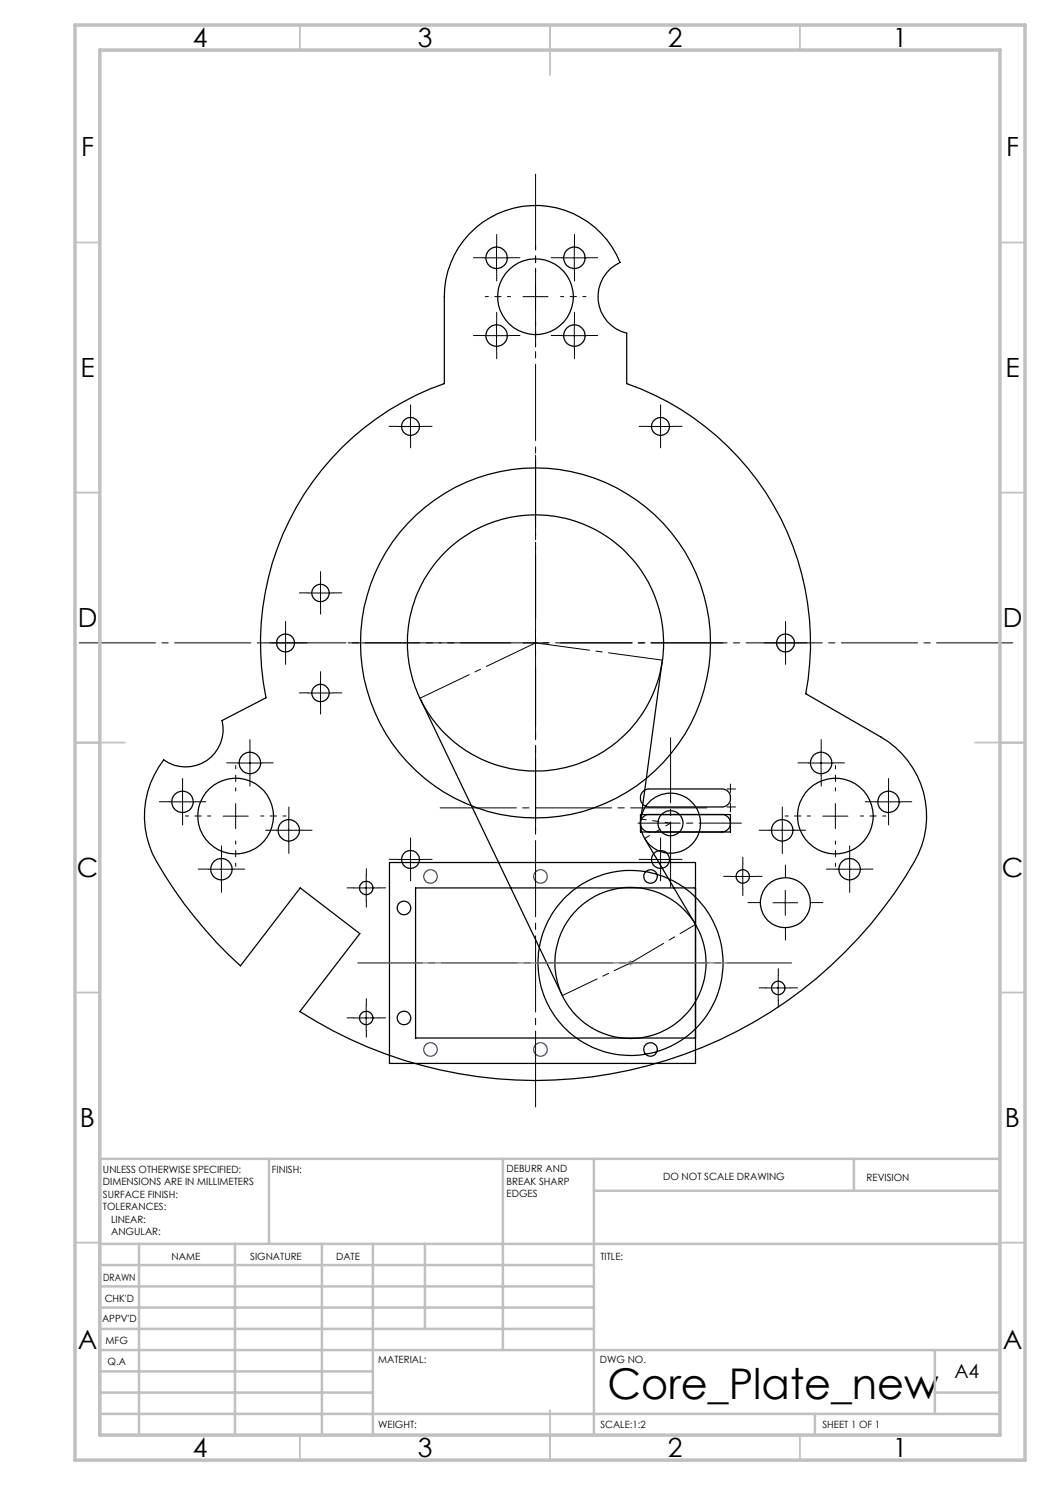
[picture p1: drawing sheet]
<svg xmlns="http://www.w3.org/2000/svg" width="210mm" height="297mm" viewBox="0 0 210 297" stroke-linecap="round" stroke-linejoin="round" font-family="sans-serif">
<g fill="none" stroke="#000" stroke-width=".25">
<path d="M93.9 46.8a18.2 18.2 0 0 1 30.1 5.7 7.5 7.5 0 0 0-4.4 7.5 7.5 7.5 0 0 0 5.7 6.6v10.1a55 55 0 0 1 35.8 62l15.1 8.7a18.2 18.2 0 0 1 6.7 24.9 87.5 87.5 0 0 1-122.9 30l12-15.6-12-9.1-11.9 15.6a86.1 86.1 0 0 1-17.6-22.5 18.4 18.4 0 0 1 2.2-18.7 7.5 7.5 0 0 0 8.6 .1 7.5 7.5 0 0 0 3.1-8l8.8-4.5a55 55 0 0 1 35.7-62.9v-17.4a18.3 18.3 0 0 1 5-12.5zM84 139.7l28.5 59.4M132.5 132l-4.3 31.8M128.7 158.1l.9-.3h14.8a1.8 1.8 0 0 1 1.7 1.8 1.8 1.8 0 0 1-1.7 1.8h-14.6a1.83 1.83 0 0 1-1.6-1.3 1.83 1.83 0 0 1 .5-2zM77.9 172.5h61.2v40.2h-61.2zM128.1 162.9h18v3.5h-18zM128.9 167.7l10.2 17.2M129.9 162.9a1.75 1.75 0 0 0-1.8 1.8 1.75 1.75 0 0 0 1.8 1.7M139.1 177.6h-56v30h56M144.4 162.9a1.75 1.75 0 0 1 1.7 1.8 1.75 1.75 0 0 1-1.7 1.7"/>
<circle cx="99.3" cy="51.6" r="2.15"/>
<circle cx="107.1" cy="59.3" r="7.6"/>
<circle cx="114.9" cy="51.6" r="2.15"/>
<circle cx="99.3" cy="67.1" r="2.15"/>
<circle cx="114.9" cy="67.1" r="2.15"/>
<circle cx="82.1" cy="85.3" r="1.8"/>
<circle cx="132.1" cy="85.3" r="1.8"/>
<circle cx="64.1" cy="118.6" r="1.75"/>
<circle cx="57.1" cy="128.6" r="1.8"/>
<circle cx="64.1" cy="138.6" r="1.75"/>
<circle cx="107.1" cy="128.6" r="25.6"/>
<circle cx="107.1" cy="128.6" r="35"/>
<circle cx="157.1" cy="128.6" r="1.8"/>
<circle cx="50" cy="152.6" r="2.16"/>
<circle cx="164.2" cy="152.6" r="2.15"/>
<circle cx="36.5" cy="160.4" r="2.15"/>
<circle cx="44.3" cy="173.8" r="2.15"/>
<circle cx="47.1" cy="163.2" r="7.6"/>
<circle cx="57.8" cy="166.1" r="2.15"/>
<circle cx="73.3" cy="177.6" r="1.35"/>
<circle cx="82.1" cy="171.9" r="1.8"/>
<circle cx="130.1" cy="175.3" r="1.34"/>
<circle cx="132.1" cy="171.9" r="1.8"/>
<circle cx="134.1" cy="164.6" r="2.5"/>
<circle cx="134.1" cy="164.6" r="6"/>
<circle cx="148.6" cy="175.3" r="1.34"/>
<circle cx="156.5" cy="166.1" r="2.15"/>
<circle cx="167.1" cy="163.2" r="7.6"/>
<circle cx="169.9" cy="173.8" r="2.16"/>
<circle cx="177.7" cy="160.4" r="2.15"/>
<circle cx="80.8" cy="181.6" r="1.36"/>
<circle cx="126.1" cy="192.6" r="18.5"/>
<circle cx="126.1" cy="192.6" r="15.1"/>
<circle cx="155.6" cy="197.6" r="1.34"/>
<circle cx="157.1" cy="180.5" r="5"/>
<circle cx="73.3" cy="203.6" r="1.35"/>
<circle cx="80.8" cy="203.6" r="1.36"/>
<circle cx="130.1" cy="209.9" r="1.34"/>
</g>
<g fill="none" stroke="#00f" stroke-width=".25">
<circle cx="86.1" cy="175.3" r="1.34"/>
<circle cx="108.1" cy="175.3" r="1.35"/>
<circle cx="86.1" cy="209.9" r="1.34"/>
<circle cx="108.1" cy="209.9" r="1.35"/>
</g>
<path d="M125.6 192.6h1M125.7 192.2l.7 .7M126.1 192.1v1M126.4 192.2l-.7 .7" fill="none" stroke="#808080" stroke-width=".2"/>
<g fill="none" stroke="#000" stroke-width=".2">
<path d="M96.8 51.6h5M99.3 49.1v5M104.6 59.3h5M107.1 56.8v5M112.4 51.6h5M114.9 49.1v5M96.8 67.1h5M99.3 64.6v5M112.4 67.1h5M114.9 64.6v5M79.6 85.3h5M82.1 82.8v5"/>
<path d="M129.6 85.3h5M132.1 82.8v5M61.6 118.6h5M64.1 116.1v5M54.6 128.6h5M57.1 126.1v5M61.6 138.6h5M64.1 136.1v5M104.6 128.6h5M107.1 126.1v5M154.6 128.6h5M157.1 126.1v5"/>
<path d="M36.5 157.9v5M47.5 152.6h5M50 150.1v5M145.4 157.8h1.7M146.1 156.8v1.7M161.7 152.6h5M164.2 150.1v5M177.7 157.9v5M34 160.4h5M41.8 173.8h5M44.3 171.3v5.1M44.6 163.2h5"/>
<path d="M47.1 160.7v5M55.2 166h5.1M57.7 163.6v5M70.7 177.6h5M73.2 175.1v5M79.6 171.9h5M82.1 169.4v5M129.6 171.9h5M132.1 169.4v5M145.4 161.4h1.7M146.1 175.3h5M146.1 160.7v1.7"/>
<path d="M148.6 172.8v5M154 166h5M156.5 163.6v5M157.1 178v5.1M164.6 163.2h5M167.1 160.7v5M167.4 173.8h5M169.9 171.3v5.1M175.2 160.4h5M153.1 197.6h5.1M154.6 180.5h5M155.6 195.1v5"/>
<path d="M70.7 203.6h5M73.2 201.1v5"/>
</g>
<path d="M107.1 34.8v186.6" fill="none" stroke="#000" stroke-width=".2" stroke-dasharray="15.2 1.3 1.3 1.3" stroke-dashoffset=".1"/>
<path d="M15.3 128.6h187.8" fill="none" stroke="#000" stroke-width=".2" stroke-dasharray="15.2 1.3 1.3 1.3" stroke-dashoffset="-.5"/>
<path d="M71.6 192.6h86.7" fill="none" stroke="#000" stroke-width=".2" stroke-dasharray="15.2 1.3 1.3 1.3" stroke-dashoffset="2.4"/>
<path d="M107.1 128.6l-23.1 11M107.1 128.6l25.4 3.4" fill="none" stroke="#000" stroke-width=".2" stroke-dasharray="15.2 1.3 1.3 1.3" stroke-dashoffset="4.3"/>
<path d="M112.5 199.1l13.6-6.5M126.1 192.6l13-7.7" fill="none" stroke="#000" stroke-width=".2" stroke-dasharray="15.2 1.3 1.3 1.3" stroke-dashoffset="7.6"/>
<path d="M87.4 161.6h54.6" fill="none" stroke="#000" stroke-width=".2" stroke-dasharray="15.2 1.3 1.3 1.3" stroke-dashoffset="-.6"/>
<path d="M134.1 147.5v29.9" fill="none" stroke="#000" stroke-width=".2" stroke-dasharray="15.2 1.3 1.3 1.3" stroke-dashoffset="2.2"/>
<path d="M127.6 164.6h20.7" fill="none" stroke="#000" stroke-width=".2" stroke-dasharray="15.2 1.3 1.3 1.3" stroke-dashoffset="6.8"/>
<path d="M134.1 164.6l-5.9-.8M134.1 164.6l-5.1 3.1" fill="none" stroke="#000" stroke-width=".2" stroke-dasharray="15.2 1.3 1.3 1.3" stroke-dashoffset="14.1"/>
<g fill="none" stroke="#c0c0c0" stroke-width=".35">
<path d="M60 5v5M110 5v10M160 5v5M15 48.5h5M200 48.5h5M15 98.5h5M200 98.5h5M15 148.5h10M195 148.5h10M15 198.5h5M200 198.5h5M15 248.5h5"/>
<path d="M200 248.5h5M60 287v5M110 282v10M160 287v5"/>
</g>
<g fill="none" stroke="#c0c0c0" stroke-width=".5">
<path d="M53.8 231.8v17M100.6 231.8v38.2M118.8 231.8v55.2M118.8 238.2h81.2M170.8 231.8v6.4M200 231.8h-180v55.2M20 248.8h180M20 257.3h98.8M20 253h98.8M27.8 248.8v38.2M47 248.8v38.2M64.4 248.8v38.2"/>
<path d="M74.6 248.8v38.2M85 248.8v17M20 265.8h98.8M20 261.5h98.8M20 278.5h54.6M20 274.3h54.6M20 270h180M187 278.5h13M187 270v12.8M20 282.8h180M163 282.8v4.2"/>
</g>
<path d="M15 5h190v287h-190zM20 10h180v277h-180z" fill="none" stroke="#c0c0c0" stroke-width=".7"/>
<path d="M102.1 59.3h-5.1M107.1 54.3v-5.1M112.1 59.3h5.1M107.1 64.3v5.1M47.1 158.2v-5.1M167.1 158.2v-5.1M42.1 163.2h-5M47.1 168.2v5.1M52.1 163.2h5.1M162.1 163.2h-5.1M167.1 168.2v5.1M172.1 163.2h5.1" fill="none" stroke="#000" stroke-width=".2" stroke-dasharray="15.2 1.3 1.3 1.3" stroke-dashoffset="14.6"/>
<path d="M102.1 128.6h-32.5M107.1 123.6v-32.5M107.1 133.6v32.5M112.1 128.6h32.5" fill="none" stroke="#000" stroke-width=".2" stroke-dasharray="15.2 1.3 1.3 1.3" stroke-dashoffset=".9"/>
<g fill="none" stroke="#000" stroke-width=".2" stroke-dasharray="15.2 1.3 1.3 1.3">
<path d="M96.8 51.5h-2.1M99.3 49v-2.1M99.3 54v2.2M101.8 51.5h2.2M112.4 51.5h-2.2M114.9 49v-2.1M114.9 54v2.2M117.4 51.5h2.1M96.8 67.1h-2.1M99.3 64.6v-2.1M99.3 69.6v2.2M101.8 67.1h2.2"/>
<path d="M112.4 67.1h-2.2M114.9 64.6v-2.1M114.9 69.6v2.2M117.4 67.1h2.1M79.6 85.3h-1.8M82.1 82.8v-1.8M82.1 87.8v1.8M84.6 85.3h1.8M129.6 85.3h-1.8M132.1 82.8v-1.8M132.1 87.8v1.8M134.6 85.3h1.8"/>
<path d="M61.6 118.6h-1.7M64.1 116.1v-1.8M66.6 118.6h1.8M54.6 128.6h-1.8M57.1 126.1v-1.8M57.1 131.1v1.8M59.6 128.6h1.8M61.6 138.6h-1.7M64.1 136.1v-1.8M64.1 121.1v1.7M66.6 138.6h1.8M154.6 128.6h-1.8"/>
<path d="M157.1 126.1v-1.8M157.1 131.1v1.8M159.6 128.6h1.8M36.5 157.9v-2.2M47.5 152.6h-2.2M50 150.1v-2.2M50 155.1v2.1M52.5 152.6h2.1M64.1 141.1v1.7M161.7 152.6h-2.1M164.2 150.1v-2.2M164.2 155.1v2.1"/>
<path d="M166.7 152.6h2.2M177.7 157.9v-2.2M34 160.4h-2.1M36.5 162.9v2.1M39 160.4h2.2M41.8 173.8h-2.2M44.3 171.3v-2.1M44.3 176.3v2.2M46.8 173.8h2.1M55.3 166h-2.2M57.8 163.5v-2.1M57.8 168.5v2.2"/>
<path d="M60.3 166h2.1M70.8 177.6h-1.4M73.3 175.1v-1.4M75.8 177.6h1.3M79.6 171.9h-1.8M82.1 169.4v-1.8M82.1 174.4v1.8M84.6 171.9h1.8M129.6 171.9h-1.8M132.1 169.4v-1.8M132.1 174.4v1.8M134.6 171.9h1.8"/>
<path d="M146.1 175.3h-1.4M148.6 172.8v-1.4M148.6 177.8v1.3M151.1 175.3h1.3M154 166h-2.2M156.5 163.5v-2.1M156.5 168.5v2.2M157.1 175.5v-2.5M159 166h2.1M167.4 173.8h-2.1M169.9 171.3v-2.1M169.9 176.3v2.2"/>
<path d="M172.4 173.8h2.2M175.2 160.4h-2.1M177.7 162.9v2.1M180.2 160.4h2.2M73.3 180.1v1.3M152.1 180.5h-2.5M153.2 197.6h-1.4M155.7 195.1v-1.4M157.1 185.5v2.5M158.2 197.6h1.3M162.1 180.5h2.5M70.8 203.6h-1.4"/>
<path d="M73.3 201.1v-1.4M73.3 206.1v1.3M75.8 203.6h1.3M155.7 200.1v1.3"/>
</g>
<path d="M71.6 192.6h86.7" fill="none" stroke="#808080" stroke-width=".25"/>
<text font-size="8.5" x="121.5" y="279.7">Core_Plate_new</text>
<g font-size="5.3">
<text x="38.5" y="9.5">4</text>
<text x="83.5" y="9.5">3</text>
<text x="133.6" y="9.5">2</text>
<text x="178.6" y="9.5">1</text>
<text x="16.2" y="31.2">F</text>
<text x="201.2" y="31.2">F</text>
<text x="16.1" y="75.5">E</text>
<text x="201.1" y="75.5">E</text>
<text x="15.5" y="125.5">D</text>
<text x="200.5" y="125.5">D</text>
<text x="15.4" y="175.5">C</text>
<text x="200.4" y="175.5">C</text>
<text x="16" y="225.5">B</text>
<text x="201" y="225.5">B</text>
<text x="15.5" y="269.7">A</text>
<text x="200.5" y="269.7">A</text>
<text x="38.5" y="291.5">4</text>
<text x="83.5" y="291.5">3</text>
<text x="133.6" y="291.5">2</text>
<text x="178.6" y="291.5">1</text>
</g>
<text font-size="3.9" x="190.9" y="275.5">A4</text>
<g font-size="2">
<text x="20.6" y="234.6">UNLESS OTHERWISE SPECIFIED:</text>
<text x="20.6" y="237.1">DIMENSIONS ARE IN MILLIMETERS</text>
<text x="20.6" y="239.6">SURFACE FINISH:</text>
<text x="54.4" y="234.6">FINISH:</text>
<text x="101.3" y="234.5">DEBURR AND</text>
<text x="101.3" y="237">BREAK SHARP</text>
<text x="101.3" y="239.5">EDGES</text>
<text x="132.6" y="236">DO NOT SCALE DRAWING</text>
<text x="173.3" y="236.2">REVISION</text>
<text x="20.6" y="242.1">TOLERANCES:</text>
<text x="22.2" y="244.6">LINEAR:</text>
<text x="22.2" y="247.1">ANGULAR:</text>
<text x="34.3" y="252">NAME</text>
<text x="50" y="251.9">SIGNATURE</text>
<text x="67.2" y="251.9">DATE</text>
<text x="120.1" y="251.9">TITLE:</text>
<text x="20.6" y="256.1">DRAWN</text>
<text x="20.9" y="260.3">CHK'D</text>
<text x="20.4" y="264.4">APPV'D</text>
<text x="21.1" y="268.8">MFG</text>
<text x="21.5" y="273">Q.A</text>
<text x="75.6" y="272.5">MATERIAL:</text>
<text x="120" y="272.5">DWG NO.</text>
<text x="75.6" y="285.5">WEIGHT:</text>
<text x="120.1" y="285.6">SCALE:1:2</text>
<text x="164.5" y="285.6">SHEET 1 OF 1</text>
</g>
</svg>
